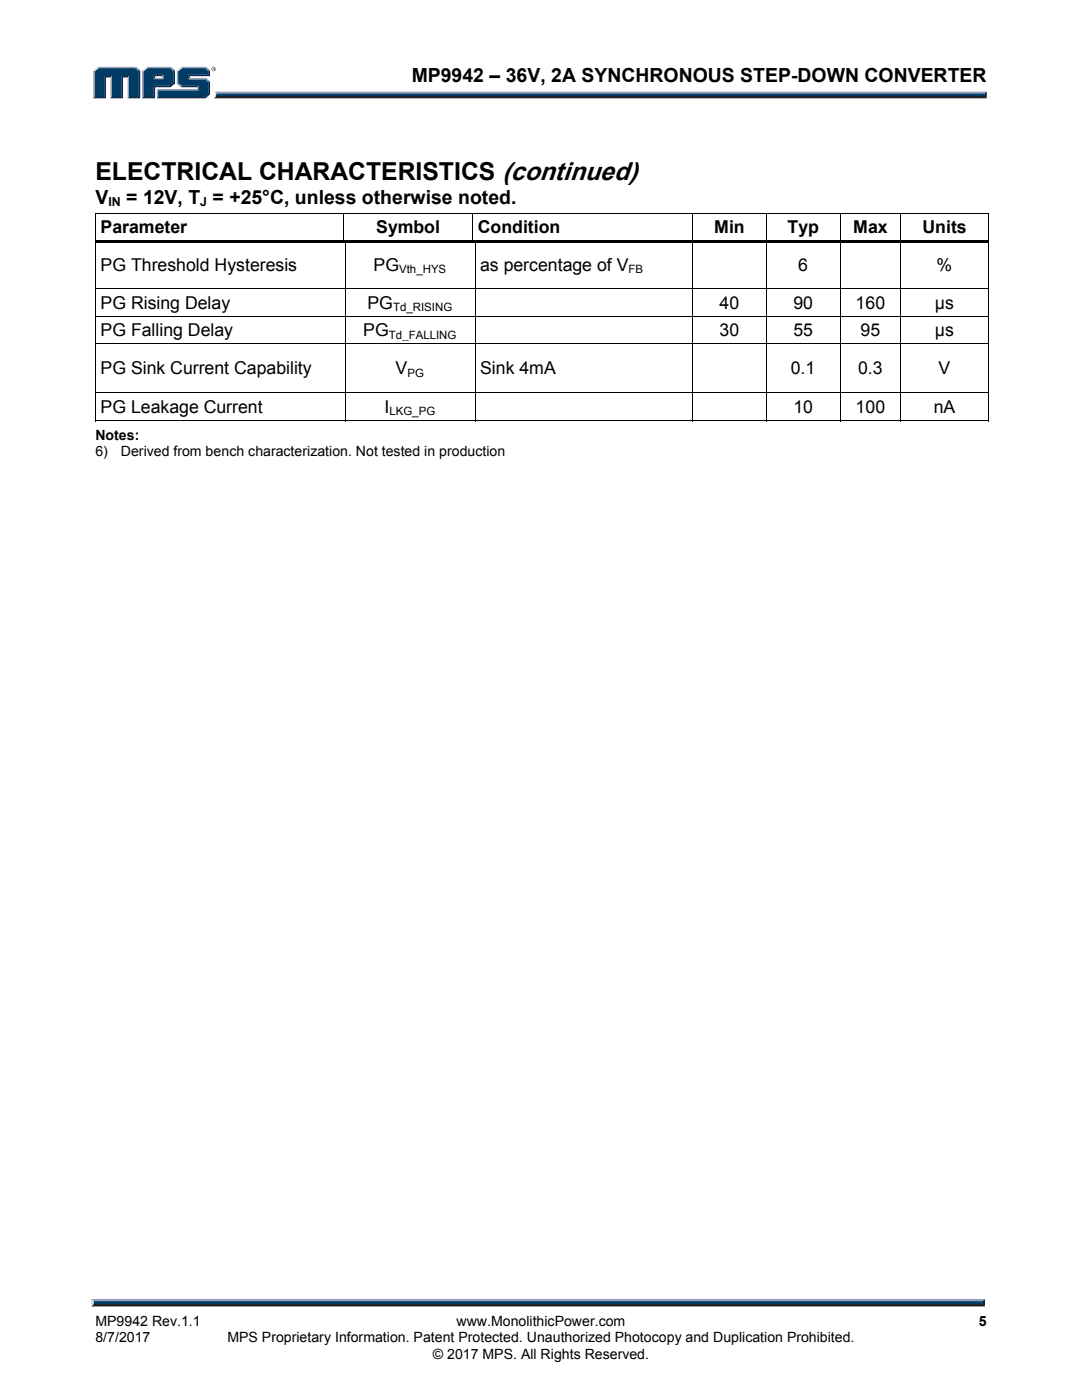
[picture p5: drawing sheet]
<svg xmlns="http://www.w3.org/2000/svg" width="216mm" height="279mm" viewBox="0 0 216 279" stroke-linecap="round" stroke-linejoin="round" font-family="sans-serif">
<path d="M43 18.3h153.9l-.4 .7h-153.4z" fill="#94a0b9"/>
<path d="M43.1 19h153.4l.4 .6h-154.3l.4-.2z" fill="#231f20"/>
<path d="M196.5 18.7l.4-.4v1.3l-.4-.4z" fill="#001339"/>
<path d="M43.2 18.7h153.3v.5h-153.4z" fill="#003b63"/>
<path d="M43 18.3l.2 .5a.79 .79 0 0 1-.6 .8 1.24 1.24 0 0 0 .4-1.3z" fill="#dcddde"/>
<path d="M30.7 15.8l.3-.3h1.3l.3 .3z" fill="#94a0b9"/>
<g fill="#003b63">
<path d="M18.9 14.2l.8-.6h7.2l.8 .6v5.2h-2v-4.2h-1.4v4.2h-2v-4.2h-1.4v4.2h-2z"/>
<path d="M28.6 14.2l.8-.6h2.2v1.3h-.9v.9h1.9v-.9h-1.3v-1.3h2.5l.8 .6v2.3l-.8 .6h-3.1v2.3h-2.1z"/>
<path d="M31.5 18h8.1v-.9h-3.3l-.8-.6v-2.3l.8-.6h4.5l.8 .6v.7h-4v.9h3.2l.8 .6v2.2l-.8 .8h-9.3z"/>
</g>
<path d="M36.2 13.5h4.8" fill="none" stroke="#94a0b9" stroke-width=".27"/>
<path d="M35.3 14l.9-.7 .2 .3-.8 .6z" fill="#dcddde"/>
<path d="M35.4 14v2.7" fill="none" stroke="#94a0b9" stroke-width=".27"/>
<path d="M35.3 16.7l.3-.2 .8 .6-.2 .3z" fill="#547194"/>
<path d="M36.2 17.3h3.4" fill="none" stroke="#001339" stroke-width=".27"/>
<g fill="#94a0b9">
<path d="M31.3 17.8h8v-.4l.3-.3v.9h-8z"/>
<path d="M31.3 17.8l.3 .2v1.4l-.3 .2z"/>
</g>
<path d="M37.6 14.9h4v-.7l.3-.2v1.2h-4v.3l-.3 .3z" fill="#001339"/>
<path d="M37.6 15.7h3.4" fill="none" stroke="#94a0b9" stroke-width=".27"/>
<path d="M41 15.5l.9 .8-.3 .1-.8-.6z" fill="#547194"/>
<g fill="#001339">
<path d="M31.3 19.6l.3-.2h9.2l.8-.8v-2.2l.3-.1v2.5l-.9 .8z"/>
<path d="M30.7 17.1h3.1l.8-.6v-2.3l.3-.2v2.7l-.9 .7h-3v2.2h-2.7l.3-.2h2.1z"/>
</g>
<path d="M34 13.3l.9 .7-.3 .2-.8-.6z" fill="#547194"/>
<path d="M29.2 13.5h4.8" fill="none" stroke="#94a0b9" stroke-width=".27"/>
<path d="M28.3 14l.9-.7 .2 .3-.8 .6z" fill="#dcddde"/>
<path d="M28.5 14v5.6" fill="none" stroke="#94a0b9" stroke-width=".27"/>
<path d="M32.3 15.2l.3-.3v.9l-.3-.3z" fill="#94a0b9"/>
<g fill="#001339">
<path d="M30.7 14.9h1.9l-.3 .3h-1.3v.3l-.3 .3z"/>
<path d="M27.7 14.2l.3-.2v5.6h-2.5l.2-.2h2z"/>
</g>
<path d="M27.1 13.3l.9 .7-.3 .2-.8-.6z" fill="#547194"/>
<path d="M19.5 13.5h7.6" fill="none" stroke="#94a0b9" stroke-width=".27"/>
<path d="M18.6 14l.9-.7 .2 .3-.8 .6z" fill="#dcddde"/>
<path d="M18.7 14v5.6" fill="none" stroke="#94a0b9" stroke-width=".27"/>
<path d="M20.9 15.2h1.4l-.3 .3h-.9v4.1h-2.5l.3-.2h2z" fill="#001339"/>
<path d="M22.2 15.2v4.4" fill="none" stroke="#94a0b9" stroke-width=".27"/>
<path d="M24.3 15.2h1.4l-.2 .3h-.9v4.1h-2.6l.3-.2h2z" fill="#001339"/>
<path d="M25.6 15.2v4.4" fill="none" stroke="#94a0b9" stroke-width=".27"/>
<path d="M41 13.3l.9 .7-.3 .2-.8-.6z" fill="#547194"/>
<g fill="#231f20">
<path d="M18.7 260h177.4l.4 .7h-178.3z"/>
<path d="M42.2 13.8a.45 .45 0 0 1 .9 0 .45 .45 0 0 1-.9 0zM42.3 13.8a.37 .37 0 0 0 .7 0 .37 .37 0 0 0-.7 0zM42.5 13.5l.3 .1v.4l-.2-.2-.1 .2zM42.6 13.6v.2l.1-.1z"/>
</g>
<path d="M18.3 259.2h178.2l-.4 .8h-177.4z" fill="#94a0b9"/>
<path d="M196.5 259.2v1.5l-.4-.4v-.6z" fill="#001339"/>
<path d="M18.7 259.7h177.4v.6h-177.4z" fill="#003b63"/>
<path d="M18.2 259.2l.5 .5v.6l-.5 .4z" fill="#dcddde"/>
<g fill="#000">
<path d="M19 42.6h.1v.7h-.1zM19 47.8h.1v.7h-.1zM19 57.6h.1v.7h-.1zM19.1 47.8h49.9v.6h-49.9zM68.5 42.6h.1v.7h-.1zM68.8 48.4h.1v.1h-.1zM68.8 47.8h26v.6h-26zM68.8 57.6h.1v.7h-.1zM94.2 42.6h.2v.7h-.2zM94.7 48.4h.2v.1h-.2zM94.7 47.8h43.4v.6h-43.4zM94.7 57.6h.2v.7h-.2z"/>
<path d="M138.1 42.6h.2v.7h-.2zM138.1 48.4h.2v.1h-.2zM138.1 47.8h14.7v.6h-14.7zM138.1 57.6h.2v.7h-.2zM152.8 42.6h.2v.7h-.2zM152.8 48.4h.2v.1h-.2zM152.8 47.8h14.8v.6h-14.8zM152.8 57.6h.2v.7h-.2zM167.6 42.6h.1v.7h-.1zM167.6 48.4h.1v.1h-.1zM167.6 47.8h12.1v.6h-12.1zM167.6 57.6h.1v.7h-.1z"/>
<path d="M179.7 42.6h.1v.7h-.1zM179.7 48.4h.1v.1h-.1zM179.7 47.8h17.4v.6h-17.4zM179.7 57.6h.1v.7h-.1zM197.1 42.6h.2v.7h-.2zM197.1 42.6h.2v.2h-.2zM197.1 47.8h.2v.7h-.2zM197.1 57.6h.2v.7h-.2zM19 63h.1v.7h-.1zM19 68.5h.1v.7h-.1zM19 78.2h.1v.7h-.1zM68.8 63h.1v.7h-.1z"/>
<path d="M68.8 68.5h.1v.7h-.1zM68.8 78.2h.1v.7h-.1zM94.7 63h.2v.7h-.2zM94.7 68.5h.2v.7h-.2zM94.7 78.2h.2v.7h-.2zM138.1 63h.2v.7h-.2zM138.1 68.5h.2v.7h-.2zM138.1 78.2h.2v.7h-.2zM152.8 63h.2v.7h-.2zM152.8 68.5h.2v.7h-.2zM152.8 78.2h.2v.7h-.2zM167.6 63h.1v.7h-.1z"/>
<path d="M167.6 68.5h.1v.7h-.1zM167.6 78.2h.1v.7h-.1zM179.7 63h.1v.7h-.1zM179.7 68.5h.1v.7h-.1zM179.7 78.2h.1v.7h-.1zM197.1 63h.2v.7h-.2zM197.1 68.5h.2v.7h-.2zM197.1 78.2h.2v.7h-.2zM197.1 83.9h.2v.2h-.2z"/>
</g>
<g fill="none" stroke="#000" stroke-width=".2">
<path d="M19 42.7h49.5M19 43.3v4.5M19 48.5v9.1M19 58.3v4.7M19.1 57.6h49.7M68.5 43.3v4.5M68.6 42.7h25.6M68.9 48.5v9.1M68.9 58.3v4.7M68.9 57.6h25.8M94.3 43.3v4.5M94.4 42.7h43.7"/>
<path d="M94.8 48.5v9.1M94.8 58.3v4.7M94.9 57.6h43.2M138.2 43.3v4.5M138.2 48.5v9.1M138.2 58.3v4.7M138.3 42.7h14.5M138.3 57.6h14.5M152.9 43.3v4.5M152.9 48.5v9.1M152.9 58.3v4.7M153 42.7h14.6"/>
<path d="M153 57.6h14.6M167.6 43.3v4.5M167.6 48.5v9.1M167.6 58.3v4.7M167.7 42.7h12M167.7 57.6h12M179.7 43.3v4.5M179.7 48.5v9.1M179.7 58.3v4.7M179.8 42.7h17.3M179.8 57.6h17.3M197.2 43.3v4.5"/>
<path d="M197.2 48.5v9.1M197.2 58.3v4.7M19 63.7v4.8M19 69.2v9M19 78.9v5.2M19.1 63.1h49.7M19.1 68.5h49.7M19.1 78.3h49.7M68.9 63.7v4.8M68.9 69.2v9M68.9 78.9v5.2M68.9 63.1h25.8"/>
<path d="M68.9 68.5h25.8M68.9 78.3h25.8M94.8 63.7v4.8M94.8 69.2v9M94.8 78.9v5.2M94.9 63.1h43.2M94.9 68.5h43.2M94.9 78.3h43.2M138.2 63.7v4.8M138.2 69.2v9M138.2 78.9v5.2M138.3 63.1h14.5"/>
<path d="M138.3 68.5h14.5M138.3 78.3h14.5M152.9 63.7v4.8M152.9 69.2v9M152.9 78.9v5.2M153 63.1h14.6M153 68.5h14.6M153 78.3h14.6M167.6 63.7v4.8M167.6 69.2v9M167.6 78.9v5.2M167.7 63.1h12"/>
<path d="M167.7 68.5h12M167.7 78.3h12M179.7 63.7v4.8M179.7 69.2v9M179.7 78.9v5.2M179.8 63.1h17.3M179.8 68.5h17.3M179.8 78.3h17.3M197.2 63.7v4.8M197.2 69.2v9M197.2 78.9v5.2M19 84h49.8"/>
<path d="M68.9 84h25.8M94.9 84h43.2M138.3 84h14.5M153 84h14.6M167.7 84h12M179.8 84h17.3"/>
</g>
<text font-size="4.9" x="19" y="36">ELECTRICAL CHARACTERISTICS (continued)</text>
<g font-size="3.9">
<text x="82.1" y="16.3">MP9942 – 36V, 2A SYNCHRONOUS STEP-DOWN CONVERTER</text>
<text x="19" y="40.7">V</text>
<text x="25.2" y="40.7">= 12V, T = +25°C, unless otherwise noted.</text>
</g>
<g font-size="3.5">
<text x="20.1" y="46.5">Parameter</text>
<text x="75.1" y="46.5">Symbol</text>
<text x="95.3" y="46.5">Condition</text>
<text x="142.5" y="46.5">Min</text>
<text x="157.1" y="46.5">Typ</text>
<text x="170.3" y="46.5">Max</text>
<text x="184.1" y="46.5">Units</text>
<text x="20.1" y="54">PG Threshold Hysteresis</text>
<text x="74.5" y="54">PG</text>
<text x="95.8" y="54">as percentage of V</text>
<text x="159.3" y="54">6</text>
<text x="186.9" y="54">%</text>
<text x="20.1" y="61.6">PG Rising Delay</text>
<text x="73.3" y="61.6">PG</text>
<text x="143.6" y="61.6">40</text>
<text x="158.3" y="61.6">90</text>
<text x="170.7" y="61.6">160</text>
<text x="186.6" y="61.6">μs</text>
<text x="20.1" y="67.1">PG Falling Delay</text>
<text x="72.5" y="67.1">PG</text>
<text x="143.6" y="67.1">30</text>
<text x="158.3" y="67.1">55</text>
<text x="171.7" y="67.1">95</text>
<text x="186.6" y="67.1">μs</text>
<text x="20.1" y="74.6">PG Sink Current Capability</text>
<text x="78.9" y="74.6">V</text>
<text x="95.8" y="74.6">Sink 4mA</text>
<text x="157.8" y="74.6">0.1</text>
<text x="171.2" y="74.6">0.3</text>
<text x="187.3" y="74.6">V</text>
<text x="20.1" y="82.4">PG Leakage Current</text>
<text x="76.7" y="82.4">I</text>
<text x="158.3" y="82.4">10</text>
<text x="170.7" y="82.4">100</text>
<text x="186.3" y="82.4">nA</text>
</g>
<g font-size="2.8">
<text x="19" y="87.7">Notes:</text>
<text x="19" y="91">6)</text>
<text x="24.1" y="91">Derived from bench characterization. Not tested in production</text>
<text x="19" y="267.9">8/7/2017</text>
<text x="19" y="264.6">MP9942 Rev.1.1</text>
<text x="45.4" y="267.9">MPS Proprietary Information. Patent Protected. Unauthorized Photocopy and Duplication Prohibited.</text>
<text x="91.1" y="264.6">www.MonolithicPower.com</text>
<text x="195.3" y="264.6">5</text>
<text x="86.4" y="271.1">© 2017 MPS. All Rights Reserved.</text>
</g>
<g font-size="2.5">
<text x="21.6" y="41.2">IN</text>
<text x="40" y="41.2">J</text>
</g>
<g font-size="2.3">
<text x="79.7" y="54.5">Vth_HYS</text>
<text x="125.4" y="54.5">FB</text>
<text x="78.4" y="62.1">Td_RISING</text>
<text x="77.6" y="67.6">Td_FALLING</text>
<text x="81.3" y="75.2">PG</text>
<text x="77.7" y="82.9">LKG_PG</text>
</g>
</svg>
